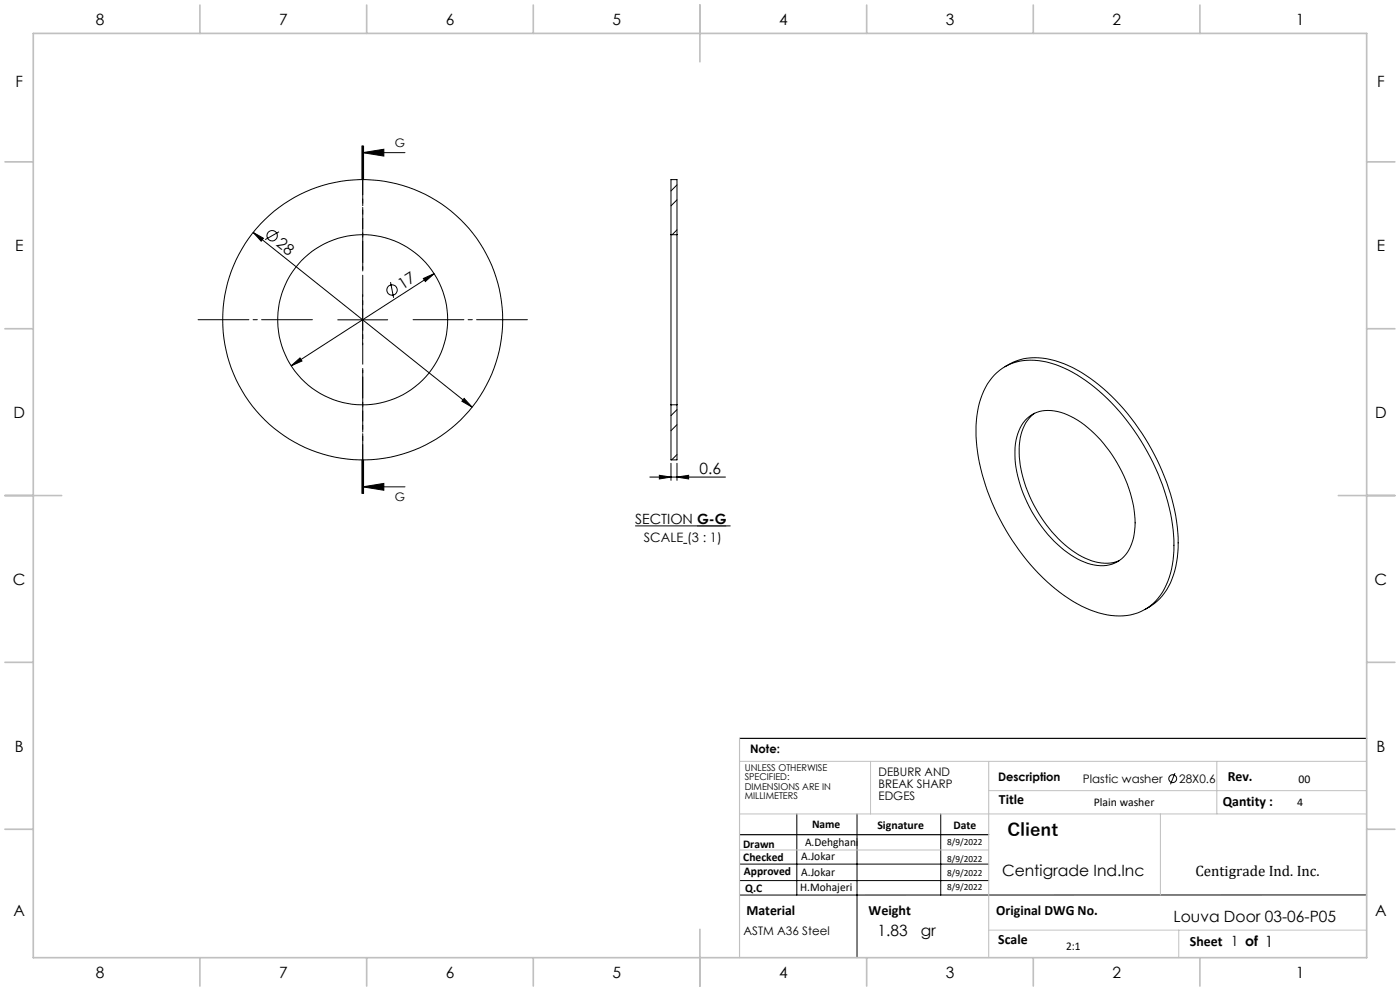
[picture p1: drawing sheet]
<svg xmlns="http://www.w3.org/2000/svg" width="420mm" height="297mm" viewBox="0 0 420 297" stroke-linecap="round" stroke-linejoin="round" font-family="sans-serif">
<g fill="none" stroke="#000" stroke-width=".3">
<path d="M108.6 43.7v10M108.8 45.8l6.3-1.1v2.1zM108.8 45.8h12.7M108.8 43.7v10M109.1 43.7v10M203.1 55.4l-1.8 1.8M203.1 59.9l-1.8 1.8M76 69.7l3 1.7-.6 .9zM76 69.7l65.6 52.3M83.7 69.5l-4.1 2.3M201.3 70.3v51M201.3 70.3v-16.5h1.8v16.5"/>
<path d="M201.3 70.3h1.8M203.1 70.3v51M203.1 68.9l-1.5 1.4M101.3 95.8h15M108.8 88.3v15M117.2 84.6l.9 4.6M127 83.5l3.2-1.5-2.6 2.4zM130.2 82l-42.9 27.6M87.3 109.6l2.7-2.3 .6 .9zM139.2 119.4l2.4 2.6-3-1.7zM298.3 112.4a15.9 15.9 0 0 1 15.8-3.9 44.3 44.3 0 0 1 21.7 14.8 66.5 66.5 0 0 1 16.4 38.6 25.7 25.7 0 0 1-4.8 17.4 15.7 15.7 0 0 1-16.5 4.7 43.8 43.8 0 0 1-21.7-14.7 66.5 66.5 0 0 1-16.4-38.6 25 25 0 0 1 5.5-18.3zM301.5 109.9a17.6 17.6 0 0 1 16.4-1.4 48.8 48.8 0 0 1 21.5 16.9 66 66 0 0 1 14 35.7 25 25 0 0 1-5.5 18.3l-1.6 1.5-2.8 1.8"/>
<path d="M108.6 137.9v10M108.8 137.9v10M109.1 137.9v10zM201.3 138.8v5.2M201.3 121.3v16.5h1.8v-16.5M201.3 121.3h1.8M203.1 138.8v5.2M203.1 122.8l-1.8 1.8M203.1 136.2l-1.6 1.6M203.1 127.3l-1.8 1.8M307.6 126a10.1 10.1 0 0 1 11.6-2.1 34.9 34.9 0 0 1 17.3 17.4 31.1 31.1 0 0 1 3.6 19.8 9.7 9.7 0 0 1-9.1 8.4 20.2 20.2 0 0 1-13.8-6.4 40.6 40.6 0 0 1-12.7-26.6 15.3 15.3 0 0 1 3.1-10.5zM310.4 123.9a12.6 12.6 0 0 0-4.6 10.6 39.8 39.8 0 0 0 12.7 27.9 20.3 20.3 0 0 0 13.8 6.4l1.8-.2 1.7-.6"/>
<path d="M108.8 145.9l6.3-1v2zM108.8 145.9h12.7M190.5 157.6h18.6M194.9 143h22.7M197.8 142.4l3.5 .6-3.5 .5zM203.1 143l3.5-.6v1.1zM218 157.6h1.2M205 162.8h1.2M352.5 231.7l-1.3 3.4M221.9 259h74.7M239 243.9v24.3M257.1 243.9v43.1"/>
<path d="M282.2 243.9v24.3M221.9 263.9h74.7M410 268.2h-188.1"/>
<circle cx="81.6" cy="70.6" r="1.56"/>
<circle cx="108.8" cy="95.8" r="25.5"/>
<circle cx="108.8" cy="95.8" r="42"/>
<circle cx="117.6" cy="86.9" r="1.56"/>
<circle cx="351.8" cy="233.4" r="1.18"/>
</g>
<path d="M209.1 157.6h8.9" fill="none" stroke="#000" stroke-width=".4"/>
<path d="M93.8 95.8h-34.5M108.8 80.8v-34.5M123.8 95.8h34.5M108.8 110.8v34.5" fill="none" stroke="#000" stroke-width=".3" stroke-dasharray="15.2 1.3 1.3 1.3" stroke-dashoffset="-.1"/>
<path d="M108.8 43.7v104.2" fill="none" stroke="#000" stroke-width=".3" stroke-dasharray="6.3 1.3 1.3 1.3" stroke-dashoffset="1.9"/>
<path d="M221.9 221.3h188.1M221.9 250.2h74.7" fill="none" stroke="#000" stroke-width=".35"/>
<path d="M221.9 228.2h188.1M261.2 228.2v15.7M296.6 228.2v58.8M296.6 237h113.4M365.1 228.2v15.7M221.9 243.9h188.1M221.9 254.7h74.7M348.1 243.9v24.3M296.6 278.8h113.4M353.6 278.8v8.2" fill="none" stroke="#c0c0c0" stroke-width=".3"/>
<path d="M221.9 221.3v65.7" fill="none" stroke="#c0c0c0" stroke-width=".35"/>
<g fill="none" stroke="#c0c0c0" stroke-width=".5">
<path d="M10 10h400v277h-400zM60 1.5v8.5M110 1.5v8.5M160 1.5v8.5M210 1.5v17M260 1.5v8.5M310 1.5v8.5M360 1.5v8.5M1.5 48.5h8.5M410 48.5h8.5M1.5 98.5h8.5M410 98.5h8.5"/>
<path d="M1.5 148.5h17M401.5 148.5h17M1.5 198.5h8.5M410 198.5h8.5M1.5 248.5h8.5M410 248.5h8.5M210 278.5v17M60 287v8.5M110 287v8.5M160 287v8.5M260 287v8.5M310 287v8.5"/>
<path d="M360 287v8.5"/>
</g>
<g fill="#000">
<path d="M108.8 45.8l6.3-1.1v2.1zM108.8 145.9l6.3-1v2z"/>
<path d="M87.3 109.6l3.3-1.4-.6-.9zM127 83.5l.6 .9 2.6-2.4z"/>
<path d="M139.2 119.4l-.6 .9 3 1.7zM76 69.7l2.4 2.6 .6-.9z"/>
<path d="M197.8 142.4l3.5 .6-3.5 .5zM203.1 143l3.5-.6v1.1z"/>
</g>
<text font-size="5.3" x="302.2" y="250.7">Client</text>
<g font-size="4.7">
<text x="28.7" y="7.6">8</text>
<text x="83.7" y="7.6">7</text>
<text x="133.7" y="7.6">6</text>
<text x="183.7" y="7.6">5</text>
<text x="233.7" y="7.6">4</text>
<text x="283.7" y="7.6">3</text>
<text x="333.7" y="7.6">2</text>
<text x="388.7" y="7.6">1</text>
<text x="4.6" y="26.1">F</text>
<text x="413.1" y="26.1">F</text>
<text x="4.5" y="75.3">E</text>
<text x="82.6" y="73.6" transform="rotate(39 82.6 73.6)">28</text>
<text x="413" y="75.3">E</text>
<text x="120.7" y="86.9" transform="rotate(-33 120.7 86.9)">17</text>
<text x="4" y="125.3">D</text>
<text x="412.5" y="125.3">D</text>
<text x="209.9" y="142">0.6</text>
<text x="3.9" y="175.3">C</text>
<text x="412.4" y="175.3">C</text>
<text x="4.4" y="225.3">B</text>
<text x="412.9" y="225.3">B</text>
<text x="300.6" y="262.6">Centigrade Ind.Inc</text>
<text x="4" y="274.6">A</text>
<text x="412.5" y="274.6">A</text>
<text x="263.3" y="280.5">1.83</text>
<text x="276.2" y="280.5">gr</text>
<text x="352.1" y="276.4">Louva Door 03-06-P05</text>
<text x="28.7" y="293.1">8</text>
<text x="83.7" y="293.1">7</text>
<text x="133.7" y="293.1">6</text>
<text x="183.7" y="293.1">5</text>
<text x="233.7" y="293.1">4</text>
<text x="283.7" y="293.1">3</text>
<text x="333.7" y="293.1">2</text>
<text x="388.7" y="293.1">1</text>
</g>
<text font-size="4.5" x="358.6" y="262.6">Centigrade Ind. Inc.</text>
<g font-size="4.2">
<text x="190.5" y="157.2">SECTION G-G</text>
<text x="368.3" y="234.1">Rev.</text>
<text x="299.7" y="240.9">Title</text>
<text x="366.8" y="241.6">Qantity :</text>
<text x="223.9" y="274.2">Material</text>
<text x="260.6" y="274.2">Weight</text>
<text x="298.9" y="274.2">Original DWG No.</text>
<text x="299.5" y="282.8">Scale</text>
<text x="357" y="283.6">Sheet 1 of 1</text>
</g>
<text font-size="3.9" x="193.2" y="162.4">SCALE (3 : 1)</text>
<g font-size="3.5">
<text x="118.5" y="44.1">G</text>
<text x="118.5" y="150.1">G</text>
<text x="225" y="225.7">Note:</text>
<text x="263.6" y="232.6">DEBURR AND</text>
<text x="263.6" y="236.1">BREAK SHARP</text>
<text x="263.6" y="239.7">EDGES</text>
<text x="299.4" y="234.1">Description</text>
<text x="324.9" y="234.7">Plastic washer</text>
<text x="353.8" y="234.7">28X0.6</text>
<text x="389.6" y="234.7">00</text>
<text x="328.1" y="241.6">Plain washer</text>
<text x="389.2" y="241.6">4</text>
<text x="243.6" y="248.1">Name</text>
<text x="263.2" y="248.5">Signature</text>
<text x="286" y="248.5">Date</text>
<text x="222.9" y="254">Drawn</text>
<text x="240.4" y="257.8">A.Jokar</text>
<text x="241.5" y="253.6">A.Dehghani</text>
<text x="223" y="258.1">Checked</text>
<text x="223.2" y="262.1">Approved</text>
<text x="240.4" y="262.4">A.Jokar</text>
<text x="223.6" y="267.4">Q.C</text>
<text x="240.1" y="267.1">H.Mohajeri</text>
<text x="223.1" y="280.2">ASTM A36 Steel</text>
<text x="319.8" y="284.6">2:1</text>
</g>
<g font-size="2.8">
<text x="223.4" y="231">UNLESS OTHERWISE</text>
<text x="223.4" y="233.8">SPECIFIED:</text>
<text x="223.4" y="236.7">DIMENSIONS ARE IN</text>
<text x="223.4" y="239.5">MILLIMETERS</text>
<text x="284.2" y="253.2">8/9/2022</text>
<text x="284.2" y="258.4">8/9/2022</text>
<text x="284.2" y="262.7">8/9/2022</text>
<text x="284.2" y="266.6">8/9/2022</text>
</g>
</svg>
